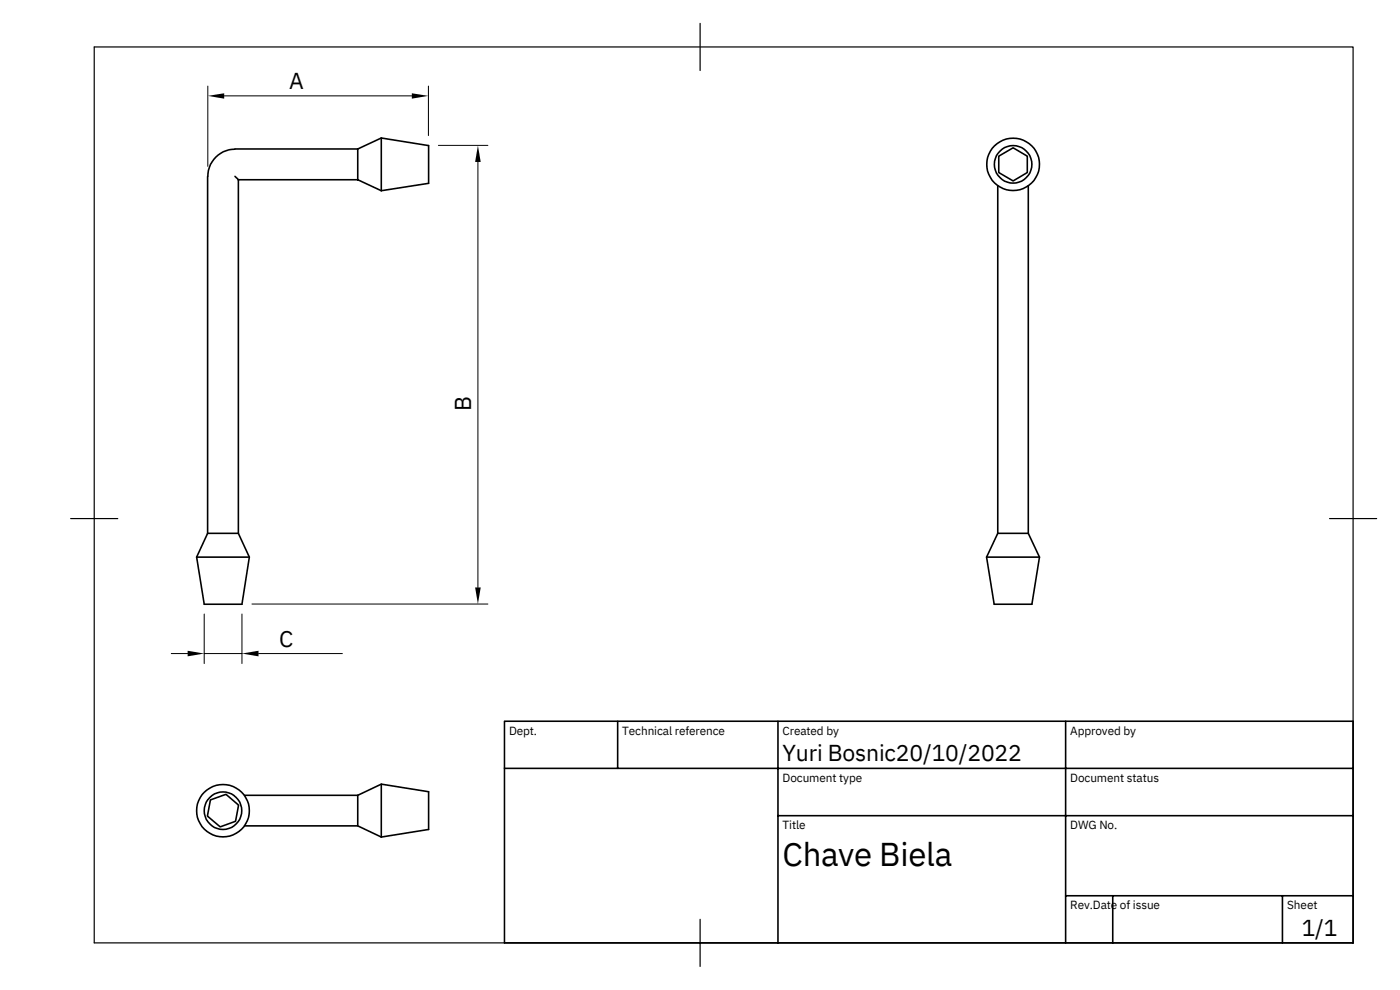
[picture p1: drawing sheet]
<svg xmlns="http://www.w3.org/2000/svg" width="297mm" height="210mm" viewBox="0 0 297 210" stroke-linecap="round" stroke-linejoin="round" font-family="sans-serif">
<g fill="none" stroke="#000" stroke-width=".34">
<path d="M44.1 37.4v75.8M49.9 37.4l.7 .7M49.9 31.7a5.8 5.8 0 0 0-5.8 5.7M49.9 31.6h26M50.6 38.1v75.1M50.6 38.1h25.3M75.9 31.6v6.5M75.9 38.1l5 2.4M80.9 29.3l10.1 1.6v8l-10.1 1.6M80.9 29.3v11.2M80.9 29.3l-5 2.3M211.8 39.4v73.8"/>
<path d="M212 33.1l3-1.7 3 1.7v3.5l-3 1.8-3-1.8zM218.2 39.4v73.8M41.7 118.2h11.2M44.1 113.2h6.5M44.1 113.2l-2.4 5M50.6 113.2l2.3 5-1.5 10h-8.1l-1.6-10M209.4 118.2h11.2M211.8 113.2l-2.4 5M211.8 113.2h6.4M218.2 113.2l2.4 5-1.6 10h-8l-1.6-10M107.1 153h180.1v47.1h-180.1zM131.1 153v10"/>
<path d="M165.1 153v47.1M226.2 153v47.1M44.7 169.7l3.3-1.1 2.6 2.2-.6 3.5-3.3 1.2-2.7-2.3zM51.9 175.3h24l5 2.3M51.9 168.8h24M75.9 168.8l5-2.4 10.1 1.6v8l-10.1 1.6M75.9 168.8v6.5M80.9 166.4v11.2M107.1 163h180.1M165.1 173.1h122.1M226.2 190.1h61M236.2 190.1v10"/>
<path d="M272.2 190.1v10"/>
<circle cx="215" cy="34.9" r="5.6"/>
<circle cx="215" cy="34.9" r="4"/>
<circle cx="47.3" cy="172" r="5.6"/>
<circle cx="47.3" cy="172" r="4"/>
</g>
<path d="M20 10h267.2v190.1h-267.2zM148.6 5v10M15 110h10M282.2 110h10M148.6 195.1v10" fill="none" stroke="#000" stroke-width=".25"/>
<path d="M44.1 18.3v17M90.9 18.3v10.5M47.6 20.3h39.8M93 30.9h10.5M101.4 34.4v90.3M36.4 138.7h3.4M43.3 138.7h8.1M43.3 130.3v10.5M51.4 130.3v10.5M53.5 128.2h50M54.9 138.7h17.8" fill="none" stroke="#000" stroke-width=".21"/>
<path d="M44.1 20.3l3.5-.5v1.1zM87.4 19.8l3.5 .5-3.5 .6zM101.4 30.9l.6 3.5h-1.2zM39.8 138.1l3.5 .6-3.5 .6zM51.4 138.7l3.5-.6v1.2zM100.8 124.7h1.2l-.6 3.5z" fill="#000"/>
<text font-size="7" x="166.1" y="183.8">Chave Biela</text>
<g font-size="4.9">
<text x="61.4" y="18.9">A</text>
<text x="100" y="87.2" transform="rotate(-90 100 87.2)">B</text>
<text x="59.2" y="137.2">C</text>
<text x="166.1" y="161.5">Yuri Bosnic20/10/2022</text>
<text x="276.3" y="198.7">1/1</text>
</g>
<g font-size="2.5">
<text x="108" y="155.9">Dept.</text>
<text x="132.1" y="155.9">Technical reference</text>
<text x="166.1" y="155.9">Created by</text>
<text x="227.1" y="155.9">Approved by</text>
<text x="166.1" y="165.9">Document type</text>
<text x="227.1" y="165.9">Document status</text>
<text x="166.1" y="175.9">Title</text>
<text x="227.1" y="175.9">DWG No.</text>
<text x="227.1" y="192.9">Rev.Date of issue</text>
<text x="273.2" y="192.9">Sheet</text>
</g>
</svg>
